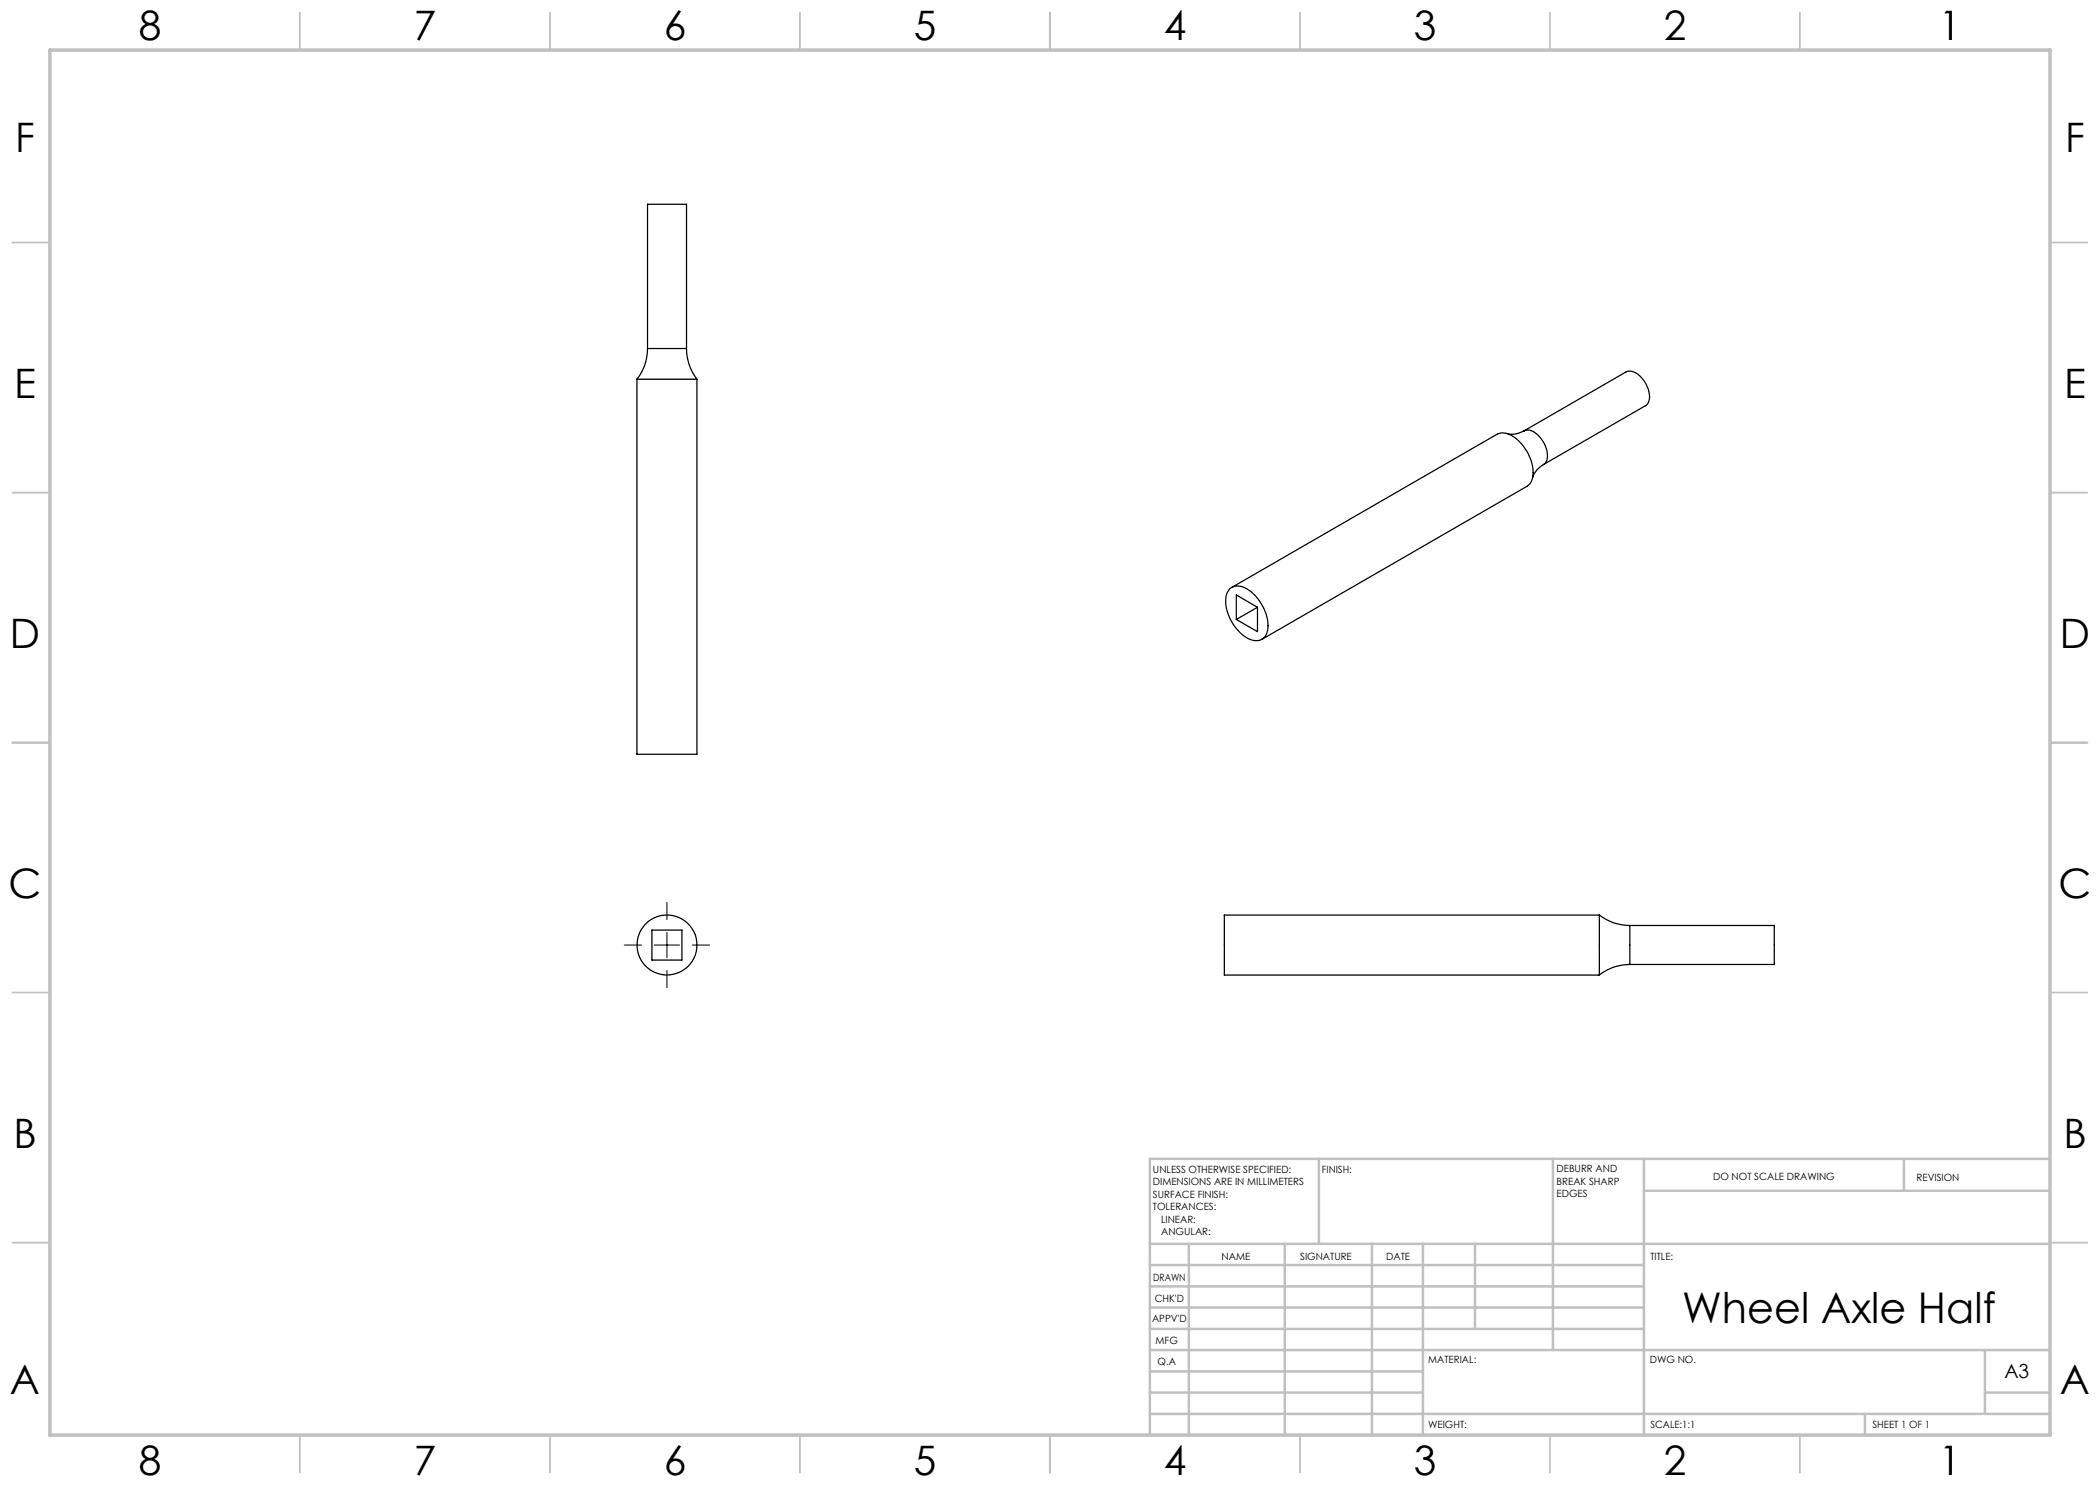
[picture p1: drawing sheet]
<svg xmlns="http://www.w3.org/2000/svg" width="420mm" height="297mm" viewBox="0 0 420 297" stroke-linecap="round" stroke-linejoin="round" font-family="sans-serif">
<path d="M124.8 189h3.5M130.8 189h5.1M133.4 180.5v3.4M133.4 186.5v5.1M133.4 194.1v3.5M138.5 189h3.4" fill="none" stroke="#000" stroke-width=".2"/>
<g fill="none" stroke="#c0c0c0" stroke-width=".35">
<path d="M60 2.5v7.5M110 2.5v7.5M160 2.5v7.5M210 2.5v7.5M260 2.5v7.5M310 2.5v7.5M360 2.5v7.5M2.5 48.5h7.5M410 48.5h7.5M2.5 98.5h7.5M410 98.5h7.5M2.5 148.5h7.5"/>
<path d="M410 148.5h7.5M2.5 198.5h7.5M410 198.5h7.5M2.5 248.5h7.5M410 248.5h7.5M60 287v7.5M110 287v7.5M160 287v7.5M210 287v7.5M260 287v7.5M310 287v7.5M360 287v7.5"/>
</g>
<g fill="none" stroke="#c0c0c0" stroke-width=".5">
<path d="M263.8 231.8v17M310.6 231.8v38.2M328.8 231.8v55.2M328.8 238.2h81.2M380.8 231.8v6.4M410 231.8h-180v55.2M230 248.8h180M230 257.3h98.8M230 253h98.8M237.8 248.8v38.2M257 248.8v38.2M274.4 248.8v38.2"/>
<path d="M284.6 248.8v38.2M295 248.8v17M230 265.8h98.8M230 261.5h98.8M230 278.5h54.6M230 274.3h54.6M230 270h180M397 278.5h13M397 270v12.8M230 282.8h180M373 282.8v4.2"/>
</g>
<path d="M10 10h400v277h-400z" fill="none" stroke="#c0c0c0" stroke-width=".7"/>
<g fill="none" stroke="#000" stroke-width=".25">
<path d="M127.4 75.8h12M127.4 75.8v75h12v-75M129.5 69.7a9.7 9.7 0 0 1-2.1 6.1M129.5 69.7v-28.9h7.8v28.9M129.5 69.7h7.8M137.3 69.7a10 10 0 0 0 2.1 6.1M304.8 86.2a4.2 4.2 0 0 1-3.2 .5M304.8 86.2l20.4-11.8a2.56 2.56 0 0 1 3.1 1.1 5.2 5.2 0 0 1 1.4 5l-.5 .6-20.5 11.8M304.8 86.2a2.32 2.32 0 0 1 2.7 .8 5.2 5.2 0 0 1 1.7 5.3l-.5 .6M308.7 92.9a4.7 4.7 0 0 0-2.1 2.5M245.9 117.8a3.3 3.3 0 0 1 4.3 .6 9 9 0 0 1 3.3 7.7 2.43 2.43 0 0 1-3.8 1.7 9.1 9.1 0 0 1-4.5-8.4l.3-.9zM246.4 117.5l53-30.6a3.4 3.4 0 0 1 3.8 .8 9 9 0 0 1 3.3 7.8 2.54 2.54 0 0 1-1.1 1.8l-53 30.6"/>
<path d="M251.5 121.5l-4.2-2.5v4.9M251.5 121.5v4.8l-4.2-2.4M251.5 121.5l-4.2 2.4M130.4 186h6v6h-6zM319.9 183a9.8 9.8 0 0 0 6.1 2.1M319.9 183v12M319.9 183h-75v12h75M326 192.9a9.5 9.5 0 0 0-6.1 2.1M326 185.1h28.9v7.8h-28.9M326 185.1v7.8"/>
<circle cx="133.4" cy="189" r="6"/>
</g>
<text font-size="8.5" x="336.4" y="264.5">Wheel Axle Half</text>
<g font-size="8.1">
<text x="27.8" y="8">8</text>
<text x="82.8" y="8">7</text>
<text x="132.8" y="8">6</text>
<text x="182.8" y="8">5</text>
<text x="232.8" y="8">4</text>
<text x="282.8" y="8">3</text>
<text x="332.8" y="8">2</text>
<text x="387.8" y="8">1</text>
<text x="3" y="30.4">F</text>
<text x="413" y="30.4">F</text>
<text x="2.8" y="79.6">E</text>
<text x="412.8" y="79.6">E</text>
<text x="2" y="129.6">D</text>
<text x="412" y="129.6">D</text>
<text x="1.7" y="179.6">C</text>
<text x="411.7" y="179.6">C</text>
<text x="2.7" y="229.6">B</text>
<text x="412.7" y="229.6">B</text>
<text x="2" y="278.9">A</text>
<text x="412" y="278.9">A</text>
<text x="27.8" y="295">8</text>
<text x="82.8" y="295">7</text>
<text x="132.8" y="295">6</text>
<text x="182.8" y="295">5</text>
<text x="232.8" y="295">4</text>
<text x="282.8" y="295">3</text>
<text x="332.8" y="295">2</text>
<text x="387.8" y="295">1</text>
</g>
<text font-size="3.9" x="400.9" y="275.5">A3</text>
<g font-size="2">
<text x="230.6" y="234.6">UNLESS OTHERWISE SPECIFIED:</text>
<text x="230.6" y="237.1">DIMENSIONS ARE IN MILLIMETERS</text>
<text x="230.6" y="239.6">SURFACE FINISH:</text>
<text x="264.4" y="234.6">FINISH:</text>
<text x="311.3" y="234.5">DEBURR AND</text>
<text x="311.3" y="237">BREAK SHARP</text>
<text x="311.3" y="239.5">EDGES</text>
<text x="342.6" y="236">DO NOT SCALE DRAWING</text>
<text x="383.3" y="236.2">REVISION</text>
<text x="230.6" y="242.1">TOLERANCES:</text>
<text x="232.2" y="244.6">LINEAR:</text>
<text x="232.2" y="247.1">ANGULAR:</text>
<text x="244.3" y="252">NAME</text>
<text x="260" y="251.9">SIGNATURE</text>
<text x="277.2" y="251.9">DATE</text>
<text x="330.1" y="251.9">TITLE:</text>
<text x="230.6" y="256.1">DRAWN</text>
<text x="230.9" y="260.3">CHK'D</text>
<text x="230.4" y="264.4">APPV'D</text>
<text x="231.1" y="268.8">MFG</text>
<text x="231.5" y="273">Q.A</text>
<text x="285.6" y="272.5">MATERIAL:</text>
<text x="330" y="272.5">DWG NO.</text>
<text x="285.6" y="285.5">WEIGHT:</text>
<text x="330.1" y="285.6">SCALE:1:1</text>
<text x="374.5" y="285.6">SHEET 1 OF 1</text>
</g>
</svg>
